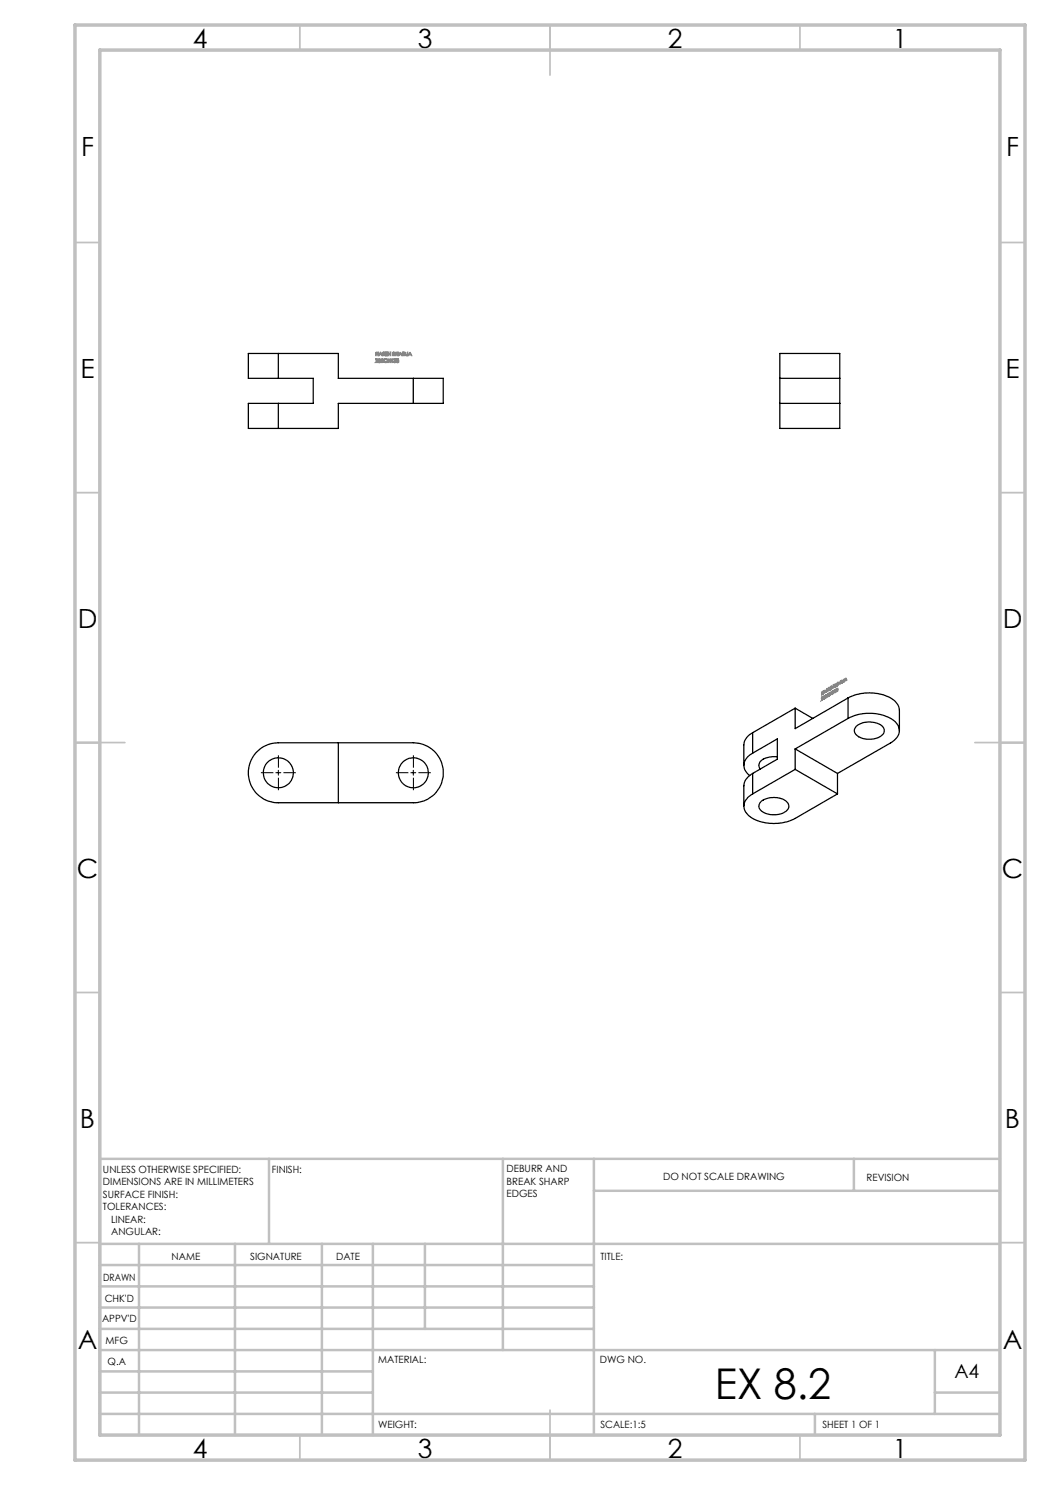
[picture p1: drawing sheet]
<svg xmlns="http://www.w3.org/2000/svg" width="210mm" height="297mm" viewBox="0 0 210 297" stroke-linecap="round" stroke-linejoin="round" font-family="sans-serif">
<g fill="none" stroke="#000" stroke-width=".25">
<path d="M55.7 70.7h-6v5h6M55.7 70.7v5M55.7 70.7h12v5h15M55.7 75.7h7v5h-7M82.7 75.7h6v5h-6M82.7 75.7v5M156 75.7h12M156 70.7h12v15h-12zM55.7 80.7h-6v5h6M55.7 80.7v5M82.7 80.7h-15v5h-12M156 80.7h12"/>
<path d="M169.6 139.6a9.2 9.2 0 0 1 9.3 .6 2.67 2.67 0 0 1 1 1.9v4M169.6 139.6v4.1M169.6 139.6l-10.6 6.1v-4.1M51.4 150.3a6.1 6.1 0 0 1 4.3-1.7h27a6 6 0 0 1 6 5.9 6 6 0 0 1-6 6h-27a6 6 0 0 1-5.6-3.6 6 6 0 0 1 1.3-6.6zM67.7 148.6v11.9M150.5 158.8a2.5 2.5 0 0 0-1.2 3.9 7.9 7.9 0 0 0 7.6 1.8l1.8-.6 8.8-5.1M150.5 154.7a3.2 3.2 0 0 0-1.7 2.5v4M150.5 150.6a2.5 2.5 0 0 0-1.7 2.1 2.5 2.5 0 0 0 1.1 2.4M150.5 146.5a3.1 3.1 0 0 0-1.7 2.5v4.1M150.5 150.6l5-2.8v4l-5 2.9M150.5 146.5v4.1M150.5 154.7v4.1"/>
<path d="M155.5 151.4a3.8 3.8 0 0 0-3.6 1.2 1.07 1.07 0 0 0 .2 1.2M159 149.8l8.5 4.9M159 141.6l-8.5 4.9M159 149.8v4.1M159 153.9l-8.5 4.9M159 153.9l8.5 4.9M159 141.6l3.6 2.1M167.5 154.7v4.1M169.6 143.7a8.8 8.8 0 0 1 9.5 .8 2.44 2.44 0 0 1-.7 3.9l-10.9 6.3M169.6 143.7l-10.6 6.1M171.2 145.3a4.2 4.2 0 0 1 5.4 .1 1.3 1.3 0 0 1-.8 2 4.2 4.2 0 0 1-4.7-.6 1.08 1.08 0 0 1 .1-1.5zM152.3 160.3a4.3 4.3 0 0 1 5.3 .3 1.38 1.38 0 0 1-1 2 4.1 4.1 0 0 1-4.7-.9 1.22 1.22 0 0 1 .4-1.4z"/>
<circle cx="55.7" cy="154.6" r="3"/>
<circle cx="82.7" cy="154.6" r="3"/>
</g>
<g fill="none" stroke="#808080" stroke-width=".25">
<path d="M75.1 71.9l.1-.1a.24 .24 0 0 1 .3 .1 .24 .24 0 0 1-.1 .3l-.2 .2 .4 .1h-.5l.3-.3a.19 .19 0 0 0 .1-.3 .21 .21 0 0 0-.4 .1zM75.2 70.4v.3h.4v-.3v.7v-.3h-.4v.3zM75.8 71.8h.3l-.3 .1v.1a.24 .24 0 0 1 .3 .2 .24 .24 0 0 1-.2 .3 .24 .24 0 0 1-.3-.2h.1a.18 .18 0 0 0 .3 .1 .18 .18 0 0 0 0-.3 .18 .18 0 0 0-.3 0zM76.1 70.4l.3 .7-.1-.2h-.3l-.2 .2zM76.1 70.6l.1 .2h-.2zM76.2 71.8h.2a.17 .17 0 0 1 .2 .1 .17 .17 0 0 1-.1 .2 .2 .2 0 0 1 .2 .2 .2 .2 0 0 1-.3 .2h-.2zM76.3 71.9l.3 .1-.3 .1zM76.3 72.2a.17 .17 0 0 1 .2 0 .17 .17 0 0 1 0 .2 .17 .17 0 0 1-.2 0zM76.6 70.4h.1a.21 .21 0 0 1 .3 .2 .21 .21 0 0 1-.2 .2l.2 .3-.3-.3-.1 .3zM76.6 70.5h.3v.2h-.3zM76.8 71.9l.6-.1v.2l-.5-.1-.1 .3 .2 .2h.4l-.2 .1h-.3l-.1-.3zM77.2 70.4l.3 .1-.3 .1 .3 .3-.1 .2a.16 .16 0 0 1-.2 .1 .16 .16 0 0 1 0-.3l.1 .2a.16 .16 0 0 0 .1-.2 .16 .16 0 0 0-.1-.1z"/>
<path d="M77.6 71.8v.3h.4l.1-.3v.7l-.1-.4h-.4v.4zM77.6 70.4l.1 .3h.4v-.3v.7v-.3h-.4l-.1 .3zM78.4 71.8h.1v.7zM78.6 70.4l.3 .1v.3a.18 .18 0 0 1 .1 .2 .18 .18 0 0 1-.2 .1h-.2zM78.6 70.5l.3 .1-.1 .1h-.2zM78.6 70.8a.16 .16 0 0 1 .3 0 .16 .16 0 0 1-.2 .2zM78.8 71.8a.27 .27 0 0 1 .3 .1 .27 .27 0 0 1 .1 .3 .23 .23 0 0 1-.2 .3 .23 .23 0 0 1-.3-.2l.1 .1a.18 .18 0 0 0 .2 .1 .18 .18 0 0 0 .1-.3 .18 .18 0 0 0-.2-.1l.2-.2-.4 .1zM79.1 70.4l.1 .3h.4v-.3v.7v-.3h-.4l-.1 .3zM79.3 71.8a.2 .2 0 0 1 .3 0 .2 .2 0 0 1 0 .3l.1 .1-.1 .3h-.2l-.1-.2a.19 .19 0 0 0 .3 .2 .2 .2 0 0 0 0-.4l.1-.2-.4 .1zM80.1 70.4l.3 .7-.2-.2h-.3l-.2 .2zM80.1 70.6l.1 .2h-.3zM80.5 70.4l.6 .2v.3l-.1 .2h-.5z"/>
<path d="M80.6 70.5l.4 .2a.28 .28 0 0 1 0 .3 .28 .28 0 0 1-.4 0zM81.5 70.4v.5a.15 .15 0 0 1-.1 .2 .15 .15 0 0 1-.2-.1h.3zM82 70.4l.3 .7-.1-.2h-.4l-.1 .2zM82 70.6l.1 .2h-.2zM164.3 138.4l.1 .2 .2-.2 .1-.2v.5l-.1-.2-.2 .1-.1 .4zM164.4 139.4a.17 .17 0 0 1 .2 .1 .17 .17 0 0 1-.1 .2l-.1 .3 .2-.1-.3 .2 .3-.5-.2-.2-.1 .3zM164.7 139.2l.3-.1-.2 .3h.2v.2l-.2 .2-.1-.1a.15 .15 0 0 0 .2-.1 .15 .15 0 0 0-.1-.2l-.1 .2zM165 138l.2 .4-.1-.1-.2 .1-.2 .3zM165 138.1l.1 .2-.2 .1zM165.1 139.1l.2-.1 .1 .2-.3 .4zM165.1 139.1l.2-.1-.2 .3zM165.2 139.3l.1-.1v.2l-.2 .1z"/>
<path d="M165.3 137.8l.3-.1-.1 .3 .1 .2-.3-.1v.3zM165.3 137.8h.3l-.3 .2zM165.6 138.7h.3h-.2l-.1 .2a.2 .2 0 0 0 0 .4 .21 .21 0 0 0 .3-.3l-.1 .1a.25 .25 0 0 1-.4 .1 .25 .25 0 0 1 .2-.4zM165.8 137.5h.1l-.1 .2a.17 .17 0 0 1 .2 .1 .17 .17 0 0 1-.1 .2h-.2h.2l-.2-.3zM166 138.5l.1 .2 .2-.1 .1-.3v.6l-.1-.3-.2 .2-.1 .3zM166.1 137.3v.3l.3-.2v-.2v.5v-.2l-.3 .1v.3zM166.5 138.2l.2-.1-.1 .6zM166.7 137l.2-.1 .1 .2v.3l-.3 .1zM166.8 137l.1-.1-.1 .3zM166.8 137.2h.2v.1l-.2 .2zM166.9 138l.2-.1 .1 .3a.24 .24 0 0 1-.1 .2 .24 .24 0 0 1-.3 .1h.2l.1-.2h-.1l.1-.3-.2 .1zM167.1 136.7l.1 .2 .2-.1 .1-.2v.5l-.1-.2-.2 .1-.1 .3z"/>
<path d="M167.4 137.7h.1l.1 .3-.2 .3-.2-.1a.16 .16 0 0 0 .2 0 .16 .16 0 0 0 0-.2l.1-.2-.2 .1zM167.8 136.3l.2 .5-.1-.1-.2 .1-.1 .3zM167.8 136.5l.1 .1-.2 .1zM168.1 136.2a.23 .23 0 0 1 .3-.2 .23 .23 0 0 1 .1 .4l-.4 .3zM168.2 136.2a.22 .22 0 0 1 .3 .1 .22 .22 0 0 1-.2 .3l-.1 .1zM168.8 135.8v.4l-.2 .3 .2-.2zM169.2 135.6l.2 .4-.1-.1-.2 .1-.2 .3zM169.2 135.7v.2l-.1 .1z"/>
</g>
<path d="M54.7 154.5h-2.5M55.7 153.5v-2.5M55.7 155.5v2.5M56.7 154.5h2.5M81.7 154.5h-2.5M82.7 153.5v-2.5M82.7 155.5v2.5M83.7 154.5h2.5" fill="none" stroke="#000" stroke-width=".2" stroke-dasharray="15.2 1.3 1.3 1.3" stroke-linecap="butt"/>
<path d="M55.2 154.5h1M55.7 154.1v.9M82.2 154.5h.9M82.7 154.1v.9" fill="none" stroke="#000" stroke-width=".2"/>
<g fill="none" stroke="#c0c0c0" stroke-width=".35">
<path d="M60 5v5M110 5v10M160 5v5M15 48.5h5M200 48.5h5M15 98.5h5M200 98.5h5M15 148.5h10M195 148.5h10M15 198.5h5M200 198.5h5M15 248.5h5"/>
<path d="M200 248.5h5M60 287v5M110 282v10M160 287v5"/>
</g>
<g fill="none" stroke="#c0c0c0" stroke-width=".5">
<path d="M53.8 231.8v17M100.6 231.8v38.2M118.8 231.8v55.2M118.8 238.2h81.2M170.8 231.8v6.4M200 231.8h-180v55.2M20 248.8h180M20 257.3h98.8M20 253h98.8M27.8 248.8v38.2M47 248.8v38.2M64.4 248.8v38.2"/>
<path d="M74.6 248.8v38.2M85 248.8v17M20 265.8h98.8M20 261.5h98.8M20 278.5h54.6M20 274.3h54.6M20 270h180M187 278.5h13M187 270v12.8M20 282.8h180M163 282.8v4.2"/>
</g>
<path d="M15 5h190v287h-190zM20 10h180v277h-180z" fill="none" stroke="#c0c0c0" stroke-width=".7"/>
<text font-size="8.5" x="143" y="279.7">EX 8.2</text>
<g font-size="5.3">
<text x="38.5" y="9.5">4</text>
<text x="83.5" y="9.5">3</text>
<text x="133.6" y="9.5">2</text>
<text x="178.6" y="9.5">1</text>
<text x="16.2" y="31.3">F</text>
<text x="201.2" y="31.3">F</text>
<text x="16.1" y="75.5">E</text>
<text x="201.1" y="75.5">E</text>
<text x="15.5" y="125.5">D</text>
<text x="200.5" y="125.5">D</text>
<text x="15.4" y="175.5">C</text>
<text x="200.4" y="175.5">C</text>
<text x="16" y="225.5">B</text>
<text x="201" y="225.5">B</text>
<text x="15.5" y="269.8">A</text>
<text x="200.5" y="269.8">A</text>
<text x="38.5" y="291.5">4</text>
<text x="83.5" y="291.5">3</text>
<text x="133.6" y="291.5">2</text>
<text x="178.6" y="291.5">1</text>
</g>
<text font-size="3.9" x="190.9" y="275.5">A4</text>
<g font-size="2">
<text x="20.6" y="234.6">UNLESS OTHERWISE SPECIFIED:</text>
<text x="20.6" y="237.1">DIMENSIONS ARE IN MILLIMETERS</text>
<text x="20.6" y="239.6">SURFACE FINISH:</text>
<text x="54.4" y="234.6">FINISH:</text>
<text x="101.3" y="234.5">DEBURR AND</text>
<text x="101.3" y="237">BREAK SHARP</text>
<text x="101.3" y="239.5">EDGES</text>
<text x="132.6" y="236">DO NOT SCALE DRAWING</text>
<text x="173.3" y="236.2">REVISION</text>
<text x="20.6" y="242.1">TOLERANCES:</text>
<text x="22.2" y="244.6">LINEAR:</text>
<text x="22.2" y="247.1">ANGULAR:</text>
<text x="34.3" y="252">NAME</text>
<text x="50" y="251.9">SIGNATURE</text>
<text x="67.2" y="251.9">DATE</text>
<text x="120.1" y="251.9">TITLE:</text>
<text x="20.6" y="256.1">DRAWN</text>
<text x="20.9" y="260.3">CHK'D</text>
<text x="20.4" y="264.4">APPV'D</text>
<text x="21.1" y="268.8">MFG</text>
<text x="21.5" y="273">Q.A</text>
<text x="75.6" y="272.5">MATERIAL:</text>
<text x="120" y="272.5">DWG NO.</text>
<text x="75.6" y="285.5">WEIGHT:</text>
<text x="120.1" y="285.6">SCALE:1:5</text>
<text x="164.5" y="285.6">SHEET 1 OF 1</text>
</g>
</svg>
